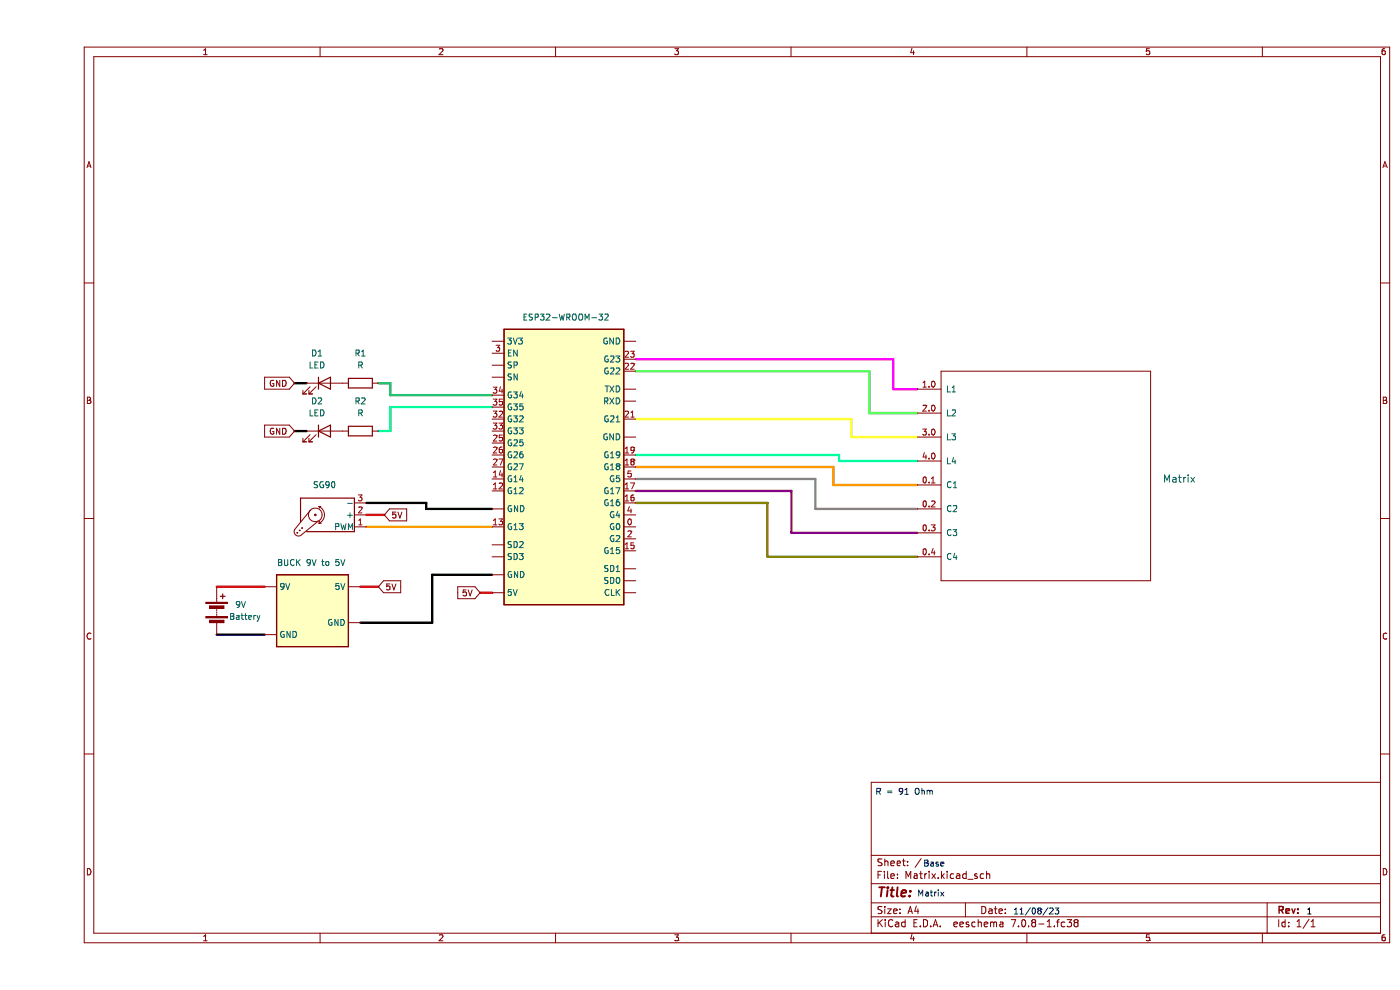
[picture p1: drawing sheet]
(kicad_sch (version 20230121) (generator eeschema)

 (paper "A4")

 (lib_symbols
  (symbol "Device:Battery" (pin_numbers hide) (pin_names (offset 0) hide) (in_bom yes) (on_board yes)
   (property "Reference" "9V" (at 3.81 1.8415 0) (effects (font (size 1.27 1.27)) (justify left)))
   (property "Value" "Battery" (at 3.81 -0.6985 0) (effects (font (size 1.27 1.27)) (justify left)))
   (property "Footprint" "" (at 0 1.524 90) (effects (font (size 1.27 1.27)) hide))
   (property "Datasheet" "~" (at 0 1.524 90) (effects (font (size 1.27 1.27)) hide))
   (symbol "Battery_0_1"
    (rectangle (start -2.286 -1.27) (end 2.286 -1.524) (stroke (width 0) (type default)) (fill (type outline)))
    (rectangle (start -2.286 1.778) (end 2.286 1.524) (stroke (width 0) (type default)) (fill (type outline)))
    (rectangle (start -1.524 -2.032) (end 1.524 -2.54) (stroke (width 0) (type default)) (fill (type outline)))
    (rectangle (start -1.524 1.016) (end 1.524 0.508) (stroke (width 0) (type default)) (fill (type outline)))
    (polyline (pts (xy 0 -1.016) (xy 0 -0.762)) (stroke (width 0) (type default)) (fill (type none)))
    (polyline (pts (xy 0 -0.508) (xy 0 -0.254)) (stroke (width 0) (type default)) (fill (type none)))
    (polyline (pts (xy 0 0) (xy 0 0.254)) (stroke (width 0) (type default)) (fill (type none)))
    (polyline (pts (xy 0 1.778) (xy 0 2.54)) (stroke (width 0) (type default)) (fill (type none)))
    (polyline (pts (xy 0.762 3.048) (xy 1.778 3.048)) (stroke (width 0.254) (type default)) (fill (type none)))
    (polyline (pts (xy 1.27 3.556) (xy 1.27 2.54)) (stroke (width 0.254) (type default)) (fill (type none))))
   (symbol "Battery_1_1"
    (pin passive line (at 0 5.08 270) (length 2.54) (name "+" (effects (font (size 1.27 1.27)))) (number "1" (effects (font (size 1.27 1.27)))))
    (pin passive line (at 0 -5.08 90) (length 2.54) (name "-" (effects (font (size 1.27 1.27)))) (number "2" (effects (font (size 1.27 1.27)))))))
  (symbol "Device:LED" (pin_numbers hide) (pin_names (offset 1.016) hide) (in_bom yes) (on_board yes)
   (property "Reference" "D" (at 0 2.54 0) (effects (font (size 1.27 1.27))))
   (property "Value" "LED" (at 0 -2.54 0) (effects (font (size 1.27 1.27))))
   (property "Footprint" "" (at 0 0 0) (effects (font (size 1.27 1.27)) hide))
   (property "Datasheet" "~" (at 0 0 0) (effects (font (size 1.27 1.27)) hide))
   (symbol "LED_0_1"
    (polyline (pts (xy -1.27 -1.27) (xy -1.27 1.27)) (stroke (width 0.254) (type default)) (fill (type none)))
    (polyline (pts (xy -1.27 0) (xy 1.27 0)) (stroke (width 0) (type default)) (fill (type none)))
    (polyline (pts (xy 1.27 -1.27) (xy 1.27 1.27) (xy -1.27 0) (xy 1.27 -1.27)) (stroke (width 0.254) (type default)) (fill (type none)))
    (polyline (pts (xy -3.048 -0.762) (xy -4.572 -2.286) (xy -3.81 -2.286) (xy -4.572 -2.286) (xy -4.572 -1.524)) (stroke (width 0) (type default)) (fill (type none)))
    (polyline (pts (xy -1.778 -0.762) (xy -3.302 -2.286) (xy -2.54 -2.286) (xy -3.302 -2.286) (xy -3.302 -1.524)) (stroke (width 0) (type default)) (fill (type none))))
   (symbol "LED_1_1"
    (pin passive line (at -3.81 0 0) (length 2.54) (name "K" (effects (font (size 1.27 1.27)))) (number "1" (effects (font (size 1.27 1.27)))))
    (pin passive line (at 3.81 0 180) (length 2.54) (name "A" (effects (font (size 1.27 1.27)))) (number "2" (effects (font (size 1.27 1.27)))))))
  (symbol "Device:R" (pin_numbers hide) (pin_names (offset 0)) (in_bom yes) (on_board yes)
   (property "Reference" "R" (at 2.032 0 90) (effects (font (size 1.27 1.27))))
   (property "Value" "R" (at 0 0 90) (effects (font (size 1.27 1.27))))
   (property "Footprint" "" (at -1.778 0 90) (effects (font (size 1.27 1.27)) hide))
   (property "Datasheet" "~" (at 0 0 0) (effects (font (size 1.27 1.27)) hide))
   (symbol "R_0_1"
    (rectangle (start -1.016 -2.54) (end 1.016 2.54) (stroke (width 0.254) (type default)) (fill (type none))))
   (symbol "R_1_1"
    (pin passive line (at 0 3.81 270) (length 1.27) (name "~" (effects (font (size 1.27 1.27)))) (number "1" (effects (font (size 1.27 1.27)))))
    (pin passive line (at 0 -3.81 90) (length 1.27) (name "~" (effects (font (size 1.27 1.27)))) (number "2" (effects (font (size 1.27 1.27)))))))
  (symbol "Driver_LED:HV9967BK7-G" (in_bom yes) (on_board yes)
   (property "Reference" "U3" (at 2.1941 12.7 0) (effects (font (size 1.27 1.27)) (justify left)))
   (property "Value" "BUCK 9V to 5V" (at 2.1941 10.16 0) (effects (font (size 1.27 1.27)) (justify left)))
   (property "Footprint" "" (at 0 17.78 0) (effects (font (size 1.27 1.27)) hide))
   (property "Datasheet" "" (at 0 16.51 0) (effects (font (size 1.27 1.27)) hide))
   (symbol "HV9967BK7-G_0_1"
    (rectangle (start -7.62 7.62) (end 7.62 -7.62) (stroke (width 0.254) (type default)) (fill (type background))))
   (symbol "HV9967BK7-G_1_1"
    (pin power_out line (at 10.16 5.08 180) (length 2.54) (name "5V" (effects (font (size 1.27 1.27)))) (number "" (effects (font (size 1.27 1.27)))))
    (pin power_in line (at -10.16 5.08 0) (length 2.54) (name "9V" (effects (font (size 1.27 1.27)))) (number "" (effects (font (size 1.27 1.27)))))
    (pin bidirectional line (at -10.16 -5.08 0) (length 2.54) (name "GND" (effects (font (size 1.27 1.27)))) (number "" (effects (font (size 1.27 1.27)))))
    (pin bidirectional line (at 10.16 -2.54 180) (length 2.54) (name "GND" (effects (font (size 1.27 1.27)))) (number "" (effects (font (size 1.27 1.27)))))))
  (symbol "Motor:Motor_Servo" (pin_names (offset 0.0254)) (in_bom yes) (on_board yes)
   (property "Reference" "M" (at -5.08 4.445 0) (effects (font (size 1.27 1.27)) (justify left)))
   (property "Value" "Motor_Servo" (at -5.08 -4.064 0) (effects (font (size 1.27 1.27)) (justify left top)))
   (property "Footprint" "" (at 0 -4.826 0) (effects (font (size 1.27 1.27)) hide))
   (property "Datasheet" "http://forums.parallax.com/uploads/attachments/46831/74481.png" (at 0 -4.826 0) (effects (font (size 1.27 1.27)) hide))
   (symbol "Motor_Servo_0_1"
    (polyline (pts (xy 2.413 -1.778) (xy 2.032 -1.778)) (stroke (width 0) (type default)) (fill (type none)))
    (polyline (pts (xy 2.413 -1.778) (xy 2.286 -1.397)) (stroke (width 0) (type default)) (fill (type none)))
    (polyline (pts (xy 2.413 1.778) (xy 1.905 1.778)) (stroke (width 0) (type default)) (fill (type none)))
    (polyline (pts (xy 2.413 1.778) (xy 2.286 1.397)) (stroke (width 0) (type default)) (fill (type none)))
    (polyline (pts (xy 6.35 4.445) (xy 2.54 1.27)) (stroke (width 0) (type default)) (fill (type none)))
    (polyline (pts (xy 7.62 3.175) (xy 4.191 -1.016)) (stroke (width 0) (type default)) (fill (type none)))
    (polyline (pts (xy 5.08 3.556) (xy -5.08 3.556) (xy -5.08 -3.556) (xy 6.35 -3.556) (xy 6.35 1.524)) (stroke (width 0.254) (type default)) (fill (type none)))
    (arc (start 2.413 1.778) (mid 1.2406 0) (end 2.413 -1.778) (stroke (width 0) (type default)) (fill (type none)))
    (circle (center 3.175 0) (radius 0.1778) (stroke (width 0) (type default)) (fill (type none)))
    (circle (center 3.175 0) (radius 1.4224) (stroke (width 0) (type default)) (fill (type none)))
    (circle (center 5.969 2.794) (radius 0.127) (stroke (width 0) (type default)) (fill (type none)))
    (circle (center 6.477 3.302) (radius 0.127) (stroke (width 0) (type default)) (fill (type none)))
    (circle (center 6.985 3.81) (radius 0.127) (stroke (width 0) (type default)) (fill (type none)))
    (arc (start 7.62 3.175) (mid 7.4485 4.2735) (end 6.35 4.445) (stroke (width 0) (type default)) (fill (type none))))
   (symbol "Motor_Servo_1_1"
    (pin passive line (at -7.62 2.54 0) (length 2.54) (name "PWM" (effects (font (size 1.27 1.27)))) (number "1" (effects (font (size 1.27 1.27)))))
    (pin passive line (at -7.62 0 0) (length 2.54) (name "+" (effects (font (size 1.27 1.27)))) (number "2" (effects (font (size 1.27 1.27)))))
    (pin passive line (at -7.62 -2.54 0) (length 2.54) (name "-" (effects (font (size 1.27 1.27)))) (number "3" (effects (font (size 1.27 1.27)))))))
  (symbol "RC522:RC522" (pin_names (offset 1.016)) (in_bom yes) (on_board yes)
   (property "Reference" "RFID1" (at -12.7 -17.78 90) (effects (font (size 1.524 1.524)) (justify right) hide))
   (property "Value" "Matrix" (at -15.24 -17.78 90) (effects (font (size 1.524 1.524)) (justify right)))
   (property "Footprint" "" (at 0 0 0) (effects (font (size 1.524 1.524)) hide))
   (property "Datasheet" "" (at 0 0 0) (effects (font (size 1.524 1.524)) hide))
   (symbol "RC522_0_1"
    (rectangle (start -36.83 30.48) (end 7.62 -13.97) (stroke (width 0) (type solid)) (fill (type none))))
   (symbol "RC522_1_1"
    (pin bidirectional line (at -16.51 35.56 270) (length 5.08) (name "C1" (effects (font (size 1.27 1.27)))) (number "0.1" (effects (font (size 1.27 1.27)))))
    (pin bidirectional line (at -21.59 35.56 270) (length 5.08) (name "C2" (effects (font (size 1.27 1.27)))) (number "0.2" (effects (font (size 1.27 1.27)))))
    (pin bidirectional line (at -26.67 35.56 270) (length 5.08) (name "C3" (effects (font (size 1.27 1.27)))) (number "0.3" (effects (font (size 1.27 1.27)))))
    (pin bidirectional line (at -31.75 35.56 270) (length 5.08) (name "C4" (effects (font (size 1.27 1.27)))) (number "0.4" (effects (font (size 1.27 1.27)))))
    (pin bidirectional line (at 3.81 35.56 270) (length 5.08) (name "L1" (effects (font (size 1.27 1.27)))) (number "1.0" (effects (font (size 1.27 1.27)))))
    (pin bidirectional line (at -1.27 35.56 270) (length 5.08) (name "L2" (effects (font (size 1.27 1.27)))) (number "2.0" (effects (font (size 1.27 1.27)))))
    (pin bidirectional line (at -6.35 35.56 270) (length 5.08) (name "L3" (effects (font (size 1.27 1.27)))) (number "3.0" (effects (font (size 1.27 1.27)))))
    (pin bidirectional line (at -11.43 35.56 270) (length 5.08) (name "L4" (effects (font (size 1.27 1.27)))) (number "4.0" (effects (font (size 1.27 1.27)))))))
  (symbol "RF_Module:ESP32-WROOM-32" (in_bom yes) (on_board yes)
   (property "Reference" "U1" (at -1.27 30.48 0) (effects (font (size 1.27 1.27)) (justify left)))
   (property "Value" "ESP32-WROOM-32" (at -8.89 27.94 0) (effects (font (size 1.27 1.27)) (justify left)))
   (property "Footprint" "RF_Module:ESP32-WROOM-32" (at -1.27 -44.45 0) (effects (font (size 1.27 1.27)) hide))
   (property "Datasheet" "https://www.espressif.com/sites/default/files/documentation/esp32-wroom-32_datasheet_en.pdf" (at -5.08 43.18 0) (effects (font (size 1.27 1.27)) hide))
   (symbol "ESP32-WROOM-32_0_1"
    (rectangle (start -12.7 25.4) (end 12.7 -33.02) (stroke (width 0.254) (type default)) (fill (type background))))
   (symbol "ESP32-WROOM-32_1_1"
    (pin bidirectional line (at -15.24 22.86 0) (length 2.54) (name "3V3" (effects (font (size 1.27 1.27)))) (number "" (effects (font (size 1.27 1.27)))))
    (pin bidirectional line (at -15.24 -30.48 0) (length 2.54) (name "5V" (effects (font (size 1.27 1.27)))) (number "" (effects (font (size 1.27 1.27)))))
    (pin bidirectional line (at 15.24 -30.48 180) (length 2.54) (name "CLK" (effects (font (size 1.27 1.27)))) (number "" (effects (font (size 1.27 1.27)))))
    (pin bidirectional line (at -15.24 -26.67 0) (length 2.54) (name "GND" (effects (font (size 1.27 1.27)))) (number "" (effects (font (size 1.27 1.27)))))
    (pin bidirectional line (at -15.24 -12.7 0) (length 2.54) (name "GND" (effects (font (size 1.27 1.27)))) (number "" (effects (font (size 1.27 1.27)))))
    (pin bidirectional line (at 15.24 2.54 180) (length 2.54) (name "GND" (effects (font (size 1.27 1.27)))) (number "" (effects (font (size 1.27 1.27)))))
    (pin bidirectional line (at 15.24 22.86 180) (length 2.54) (name "GND" (effects (font (size 1.27 1.27)))) (number "" (effects (font (size 1.27 1.27)))))
    (pin bidirectional line (at 15.24 10.16 180) (length 2.54) (name "RXD" (effects (font (size 1.27 1.27)))) (number "" (effects (font (size 1.27 1.27)))))
    (pin bidirectional line (at 15.24 -27.94 180) (length 2.54) (name "SD0" (effects (font (size 1.27 1.27)))) (number "" (effects (font (size 1.27 1.27)))))
    (pin bidirectional line (at 15.24 -25.4 180) (length 2.54) (name "SD1" (effects (font (size 1.27 1.27)))) (number "" (effects (font (size 1.27 1.27)))))
    (pin bidirectional line (at -15.24 -20.32 0) (length 2.54) (name "SD2" (effects (font (size 1.27 1.27)))) (number "" (effects (font (size 1.27 1.27)))))
    (pin bidirectional line (at -15.24 -22.86 0) (length 2.54) (name "SD3" (effects (font (size 1.27 1.27)))) (number "" (effects (font (size 1.27 1.27)))))
    (pin input line (at -15.24 15.24 0) (length 2.54) (name "SN" (effects (font (size 1.27 1.27)))) (number "" (effects (font (size 1.27 1.27)))))
    (pin input line (at -15.24 17.78 0) (length 2.54) (name "SP" (effects (font (size 1.27 1.27)))) (number "" (effects (font (size 1.27 1.27)))))
    (pin bidirectional line (at 15.24 12.7 180) (length 2.54) (name "TXD" (effects (font (size 1.27 1.27)))) (number "" (effects (font (size 1.27 1.27)))))
    (pin bidirectional line (at 15.24 -16.51 180) (length 2.54) (name "G0" (effects (font (size 1.27 1.27)))) (number "0" (effects (font (size 1.27 1.27)))))
    (pin bidirectional line (at -15.24 -8.89 0) (length 2.54) (name "G12" (effects (font (size 1.27 1.27)))) (number "12" (effects (font (size 1.27 1.27)))))
    (pin bidirectional line (at -15.24 -16.51 0) (length 2.54) (name "G13" (effects (font (size 1.27 1.27)))) (number "13" (effects (font (size 1.27 1.27)))))
    (pin bidirectional line (at -15.24 -6.35 0) (length 2.54) (name "G14" (effects (font (size 1.27 1.27)))) (number "14" (effects (font (size 1.27 1.27)))))
    (pin bidirectional line (at 15.24 -21.59 180) (length 2.54) (name "G15" (effects (font (size 1.27 1.27)))) (number "15" (effects (font (size 1.27 1.27)))))
    (pin bidirectional line (at 15.24 -11.43 180) (length 2.54) (name "G16" (effects (font (size 1.27 1.27)))) (number "16" (effects (font (size 1.27 1.27)))))
    (pin bidirectional line (at 15.24 -8.89 180) (length 2.54) (name "G17" (effects (font (size 1.27 1.27)))) (number "17" (effects (font (size 1.27 1.27)))))
    (pin bidirectional line (at 15.24 -3.81 180) (length 2.54) (name "G18" (effects (font (size 1.27 1.27)))) (number "18" (effects (font (size 1.27 1.27)))))
    (pin bidirectional line (at 15.24 -1.27 180) (length 2.54) (name "G19" (effects (font (size 1.27 1.27)))) (number "19" (effects (font (size 1.27 1.27)))))
    (pin bidirectional line (at 15.24 -19.05 180) (length 2.54) (name "G2" (effects (font (size 1.27 1.27)))) (number "2" (effects (font (size 1.27 1.27)))))
    (pin bidirectional line (at 15.24 6.35 180) (length 2.54) (name "G21" (effects (font (size 1.27 1.27)))) (number "21" (effects (font (size 1.27 1.27)))))
    (pin bidirectional line (at 15.24 16.51 180) (length 2.54) (name "G22" (effects (font (size 1.27 1.27)))) (number "22" (effects (font (size 1.27 1.27)))))
    (pin bidirectional line (at 15.24 19.05 180) (length 2.54) (name "G23" (effects (font (size 1.27 1.27)))) (number "23" (effects (font (size 1.27 1.27)))))
    (pin bidirectional line (at -15.24 1.27 0) (length 2.54) (name "G25" (effects (font (size 1.27 1.27)))) (number "25" (effects (font (size 1.27 1.27)))))
    (pin bidirectional line (at -15.24 -1.27 0) (length 2.54) (name "G26" (effects (font (size 1.27 1.27)))) (number "26" (effects (font (size 1.27 1.27)))))
    (pin bidirectional line (at -15.24 -3.81 0) (length 2.54) (name "G27" (effects (font (size 1.27 1.27)))) (number "27" (effects (font (size 1.27 1.27)))))
    (pin input line (at -15.24 20.32 0) (length 2.54) (name "EN" (effects (font (size 1.27 1.27)))) (number "3" (effects (font (size 1.27 1.27)))))
    (pin bidirectional line (at -15.24 6.35 0) (length 2.54) (name "G32" (effects (font (size 1.27 1.27)))) (number "32" (effects (font (size 1.27 1.27)))))
    (pin bidirectional line (at -15.24 3.81 0) (length 2.54) (name "G33" (effects (font (size 1.27 1.27)))) (number "33" (effects (font (size 1.27 1.27)))))
    (pin input line (at -15.24 11.43 0) (length 2.54) (name "G34" (effects (font (size 1.27 1.27)))) (number "34" (effects (font (size 1.27 1.27)))))
    (pin input line (at -15.24 8.89 0) (length 2.54) (name "G35" (effects (font (size 1.27 1.27)))) (number "35" (effects (font (size 1.27 1.27)))))
    (pin bidirectional line (at 15.24 -13.97 180) (length 2.54) (name "G4" (effects (font (size 1.27 1.27)))) (number "4" (effects (font (size 1.27 1.27)))))
    (pin bidirectional line (at 15.24 -6.35 180) (length 2.54) (name "G5" (effects (font (size 1.27 1.27)))) (number "5" (effects (font (size 1.27 1.27))))))))


 (wire (pts (xy 172.72 92.71) (xy 186.69 92.71)) (stroke (width 0.5) (type solid) (color 255 255 0 1)))
 (wire (pts (xy 72.39 81.28) (xy 74.93 81.28)) (stroke (width 0.5) (type solid) (color 0 194 0 1)))
 (wire (pts (xy 127 101.6) (xy 165.1 101.6)) (stroke (width 0.5) (type solid) (color 132 132 132 1)))
 (wire (pts (xy 74.93 81.28) (xy 74.93 83.82)) (stroke (width 0.5) (type solid) (color 0 194 0 1)))
 (wire (pts (xy 168.91 99.06) (xy 168.91 102.87)) (stroke (width 0.5) (type solid) (color 255 153 0 1)))
 (wire (pts (xy 154.94 106.68) (xy 154.94 118.11)) (stroke (width 0.5) (type solid) (color 132 132 0 1)))
 (wire (pts (xy 127 96.52) (xy 170.18 96.52)) (stroke (width 0.5) (type solid) (color 0 255 255 1)))
 (wire (pts (xy 82.55 107.95) (xy 96.52 107.95)) (stroke (width 0.5) (type solid) (color 0 0 0 1)))
 (wire (pts (xy 181.61 76.2) (xy 127 76.2)) (stroke (width 0.5) (type solid) (color 255 0 255 1)))
 (wire (pts (xy 54.61 91.44) (xy 57.15 91.44)) (stroke (width 0.5) (type solid) (color 0 0 0 1)))
 (wire (pts (xy 72.39 124.46) (xy 68.58 124.46)) (stroke (width 0.5) (type solid) (color 255 0 0 1)))
 (wire (pts (xy 170.18 97.79) (xy 186.69 97.79)) (stroke (width 0.5) (type solid) (color 0 255 255 1)))
 (wire (pts (xy 54.61 81.28) (xy 57.15 81.28)) (stroke (width 0.5) (type solid) (color 0 0 0 1)))
 (wire (pts (xy 170.18 96.52) (xy 170.18 97.79)) (stroke (width 0.5) (type solid) (color 0 255 255 1)))
 (wire (pts (xy 74.93 86.36) (xy 96.52 86.36)) (stroke (width 0.5) (type solid) (color 0 194 194 1)))
 (wire (pts (xy 127 106.68) (xy 154.94 106.68)) (stroke (width 0.5) (type solid) (color 132 132 0 1)))
 (wire (pts (xy 165.1 107.95) (xy 186.69 107.95)) (stroke (width 0.5) (type solid) (color 132 132 132 1)))
 (wire (pts (xy 172.72 88.9) (xy 172.72 92.71)) (stroke (width 0.5) (type solid) (color 255 255 0 1)))
 (wire (pts (xy 74.93 91.44) (xy 74.93 86.36)) (stroke (width 0.5) (type solid) (color 0 194 194 1)))
 (wire (pts (xy 69.85 106.68) (xy 82.55 106.68)) (stroke (width 0.5) (type solid) (color 0 0 0 1)))
 (wire (pts (xy 176.53 87.63) (xy 186.69 87.63)) (stroke (width 0.5) (type solid) (color 0 255 0 1)))
 (wire (pts (xy 83.82 132.08) (xy 83.82 121.92)) (stroke (width 0.5) (type solid) (color 0 0 0 1)))
 (wire (pts (xy 181.61 82.55) (xy 181.61 76.2)) (stroke (width 0.5) (type solid) (color 255 0 255 1)))
 (wire (pts (xy 127 99.06) (xy 168.91 99.06)) (stroke (width 0.5) (type solid) (color 255 153 0 1)))
 (wire (pts (xy 160.02 104.14) (xy 160.02 113.03)) (stroke (width 0.5) (type solid) (color 132 0 132 1)))
 (wire (pts (xy 186.69 82.55) (xy 181.61 82.55)) (stroke (width 0.5) (type solid) (color 255 0 255 1)))
 (wire (pts (xy 73.66 109.22) (xy 69.85 109.22)) (stroke (width 0.5) (type solid) (color 255 0 0 1)))
 (wire (pts (xy 154.94 118.11) (xy 186.69 118.11)) (stroke (width 0.5) (type solid) (color 132 132 0 1)))
 (wire (pts (xy 168.91 102.87) (xy 186.69 102.87)) (stroke (width 0.5) (type solid) (color 255 153 0 1)))
 (wire (pts (xy 93.98 125.73) (xy 96.52 125.73)) (stroke (width 0.5) (type solid) (color 255 0 0 1)))
 (wire (pts (xy 69.85 111.76) (xy 96.52 111.76)) (stroke (width 0.5) (type solid) (color 255 153 0 1)))
 (wire (pts (xy 160.02 113.03) (xy 186.69 113.03)) (stroke (width 0.5) (type solid) (color 132 0 132 1)))
 (wire (pts (xy 74.93 83.82) (xy 96.52 83.82)) (stroke (width 0.5) (type solid) (color 0 194 0 1)))
 (wire (pts (xy 176.53 78.74) (xy 127 78.74)) (stroke (width 0.5) (type solid) (color 0 255 0 1)))
 (wire (pts (xy 38.1 124.46) (xy 48.26 124.46)) (stroke (width 0.5) (type solid) (color 255 0 0 1)))
 (wire (pts (xy 127 88.9) (xy 172.72 88.9)) (stroke (width 0.5) (type solid) (color 255 255 0 1)))
 (wire (pts (xy 68.58 132.08) (xy 83.82 132.08)) (stroke (width 0.5) (type solid) (color 0 0 0 1)))
 (wire (pts (xy 165.1 101.6) (xy 165.1 107.95)) (stroke (width 0.5) (type solid) (color 132 132 132 1)))
 (wire (pts (xy 38.1 134.62) (xy 48.26 134.62)) (stroke (width 0.5) (type solid) (color 0 0 0 1)))
 (wire (pts (xy 83.82 121.92) (xy 96.52 121.92)) (stroke (width 0.5) (type solid) (color 0 0 0 1)))
 (wire (pts (xy 74.93 91.44) (xy 72.39 91.44)) (stroke (width 0.5) (type solid) (color 0 194 194 1)))
 (wire (pts (xy 82.55 106.68) (xy 82.55 107.95)) (stroke (width 0.5) (type solid) (color 0 0 0 1)))
 (wire (pts (xy 127 104.14) (xy 160.02 104.14)) (stroke (width 0.5) (type solid) (color 132 0 132 1)))
 (wire (pts (xy 176.53 87.63) (xy 176.53 78.74)) (stroke (width 0.5) (type solid) (color 0 255 0 1)))

 (text "1" (at 269.24 194.31 0) (effects (font (size 1.27 1.27) (color 0 0 0 1)) (justify left bottom)))
 (text "R = 91 Ohm" (at 177.8 168.91 0) (effects (font (size 1.27 1.27)) (justify left bottom)))
 (text "11/08/23" (at 207.01 194.31 0) (effects (font (size 1.27 1.27)) (justify left bottom)))
 (text "Base" (at 187.96 184.15 0) (effects (font (size 1.27 1.27)) (justify left bottom)))
 (text "Matrix" (at 186.69 190.5 0) (effects (font (size 1.27 1.27)) (justify left bottom)))

 (global_label "5V" (shape input) (at 93.98 125.73 180) (fields_autoplaced) (effects (font (size 1.27 1.27)) (justify right))
  (property "Intersheetrefs" "${INTERSHEET_REFS}" (at 88.6967 125.73 0) (effects (font (size 1.27 1.27)) (justify right) hide)))
 (global_label "5V" (shape input) (at 72.39 124.46 0) (fields_autoplaced) (effects (font (size 1.27 1.27)) (justify left))
  (property "Intersheetrefs" "${INTERSHEET_REFS}" (at 77.6733 124.46 0) (effects (font (size 1.27 1.27)) (justify left) hide)))
 (global_label "GND" (shape input) (at 54.61 81.28 180) (fields_autoplaced) (effects (font (size 1.27 1.27)) (justify right))
  (property "Intersheetrefs" "${INTERSHEET_REFS}" (at 47.7543 81.28 0) (effects (font (size 1.27 1.27)) (justify right) hide)))
 (global_label "GND" (shape input) (at 54.61 91.44 180) (fields_autoplaced) (effects (font (size 1.27 1.27)) (justify right))
  (property "Intersheetrefs" "${INTERSHEET_REFS}" (at 47.7543 91.44 0) (effects (font (size 1.27 1.27)) (justify right) hide)))
 (global_label "5V" (shape input) (at 73.66 109.22 0) (fields_autoplaced) (effects (font (size 1.27 1.27)) (justify left))
  (property "Intersheetrefs" "${INTERSHEET_REFS}" (at 78.9433 109.22 0) (effects (font (size 1.27 1.27)) (justify left) hide)))

 (symbol (lib_id "Device:LED") (at 60.96 81.28 0) (unit 1) (in_bom yes) (on_board yes) (dnp no) (fields_autoplaced)
  (property "Reference" "D1" (at 59.3725 74.93 0) (effects (font (size 1.27 1.27))))
  (property "Value" "LED" (at 59.3725 77.47 0) (effects (font (size 1.27 1.27))))
  (property "Footprint" "" (at 60.96 81.28 0) (effects (font (size 1.27 1.27)) hide))
  (property "Datasheet" "~" (at 60.96 81.28 0) (effects (font (size 1.27 1.27)) hide)) (pin "1") (pin "2"))

 (symbol (lib_id "RF_Module:ESP32-WROOM-32") (at 111.76 95.25 0) (unit 1) (in_bom yes) (on_board yes) (dnp no) (fields_autoplaced)
  (property "Reference" "U1" (at 110.49 64.77 0) (effects (font (size 1.27 1.27)) (justify left) hide))
  (property "Value" "ESP32-WROOM-32" (at 102.87 67.31 0) (effects (font (size 1.27 1.27)) (justify left)))
  (property "Footprint" "RF_Module:ESP32-WROOM-32" (at 110.49 139.7 0) (effects (font (size 1.27 1.27)) hide))
  (property "Datasheet" "https://www.espressif.com/sites/default/files/documentation/esp32-wroom-32_datasheet_en.pdf" (at 106.68 52.07 0) (effects (font (size 1.27 1.27)) hide))
  (pin "")
  (pin "")
  (pin "")
  (pin "")
  (pin "")
  (pin "")
  (pin "")
  (pin "")
  (pin "")
  (pin "")
  (pin "")
  (pin "")
  (pin "")
  (pin "")
  (pin "") (pin "0") (pin "12") (pin "13") (pin "14") (pin "15") (pin "16") (pin "17") (pin "18") (pin "19") (pin "2") (pin "21") (pin "22") (pin "23") (pin "25") (pin "26") (pin "27") (pin "3") (pin "32") (pin "33") (pin "34") (pin "35") (pin "4") (pin "5"))

 (symbol (lib_id "RC522:RC522") (at 222.25 86.36 90) (unit 1) (in_bom yes) (on_board yes) (dnp no)
  (property "Reference" "RFID1" (at 240.03 99.06 90) (effects (font (size 1.524 1.524)) (justify right) hide))
  (property "Value" "Matrix" (at 238.76 101.6 90) (effects (font (size 1.524 1.524)) (justify right)))
  (property "Footprint" "" (at 222.25 86.36 0) (effects (font (size 1.524 1.524)) hide))
  (property "Datasheet" "" (at 222.25 86.36 0) (effects (font (size 1.524 1.524)) hide)) (pin "0.1") (pin "0.2") (pin "0.3") (pin "0.4") (pin "1.0") (pin "2.0") (pin "3.0") (pin "4.0"))

 (symbol (lib_id "Driver_LED:HV9967BK7-G") (at 58.42 129.54 0) (unit 1) (in_bom yes) (on_board yes) (dnp no)
  (property "Reference" "U3" (at 57.15 116.84 0) (effects (font (size 1.27 1.27)) (justify left) hide))
  (property "Value" "BUCK 9V to 5V" (at 50.8 119.38 0) (effects (font (size 1.27 1.27)) (justify left)))
  (property "Footprint" "" (at 58.42 111.76 0) (effects (font (size 1.27 1.27)) hide))
  (property "Datasheet" "" (at 58.42 113.03 0) (effects (font (size 1.27 1.27)) hide))
  (pin "")
  (pin "")
  (pin "")
  (pin ""))

 (symbol (lib_id "Device:Battery") (at 38.1 129.54 0) (unit 1) (in_bom yes) (on_board yes) (dnp no)
  (property "Reference" "9V" (at 41.91 128.27 0) (effects (font (size 1.27 1.27)) (justify left)))
  (property "Value" "Battery" (at 40.64 130.81 0) (effects (font (size 1.27 1.27)) (justify left)))
  (property "Footprint" "" (at 38.1 128.016 90) (effects (font (size 1.27 1.27)) hide))
  (property "Datasheet" "~" (at 38.1 128.016 90) (effects (font (size 1.27 1.27)) hide)) (pin "1") (pin "2"))

 (symbol (lib_id "Device:R") (at 68.58 81.28 90) (unit 1) (in_bom yes) (on_board yes) (dnp no) (fields_autoplaced)
  (property "Reference" "R1" (at 68.58 74.93 90) (effects (font (size 1.27 1.27))))
  (property "Value" "R" (at 68.58 77.47 90) (effects (font (size 1.27 1.27))))
  (property "Footprint" "" (at 68.58 83.058 90) (effects (font (size 1.27 1.27)) hide))
  (property "Datasheet" "~" (at 68.58 81.28 0) (effects (font (size 1.27 1.27)) hide)) (pin "1") (pin "2"))

 (symbol (lib_id "Device:LED") (at 60.96 91.44 0) (unit 1) (in_bom yes) (on_board yes) (dnp no) (fields_autoplaced)
  (property "Reference" "D2" (at 59.3725 85.09 0) (effects (font (size 1.27 1.27))))
  (property "Value" "LED" (at 59.3725 87.63 0) (effects (font (size 1.27 1.27))))
  (property "Footprint" "" (at 60.96 91.44 0) (effects (font (size 1.27 1.27)) hide))
  (property "Datasheet" "~" (at 60.96 91.44 0) (effects (font (size 1.27 1.27)) hide)) (pin "1") (pin "2"))

 (symbol (lib_id "Device:R") (at 68.58 91.44 90) (unit 1) (in_bom yes) (on_board yes) (dnp no) (fields_autoplaced)
  (property "Reference" "R2" (at 68.58 85.09 90) (effects (font (size 1.27 1.27))))
  (property "Value" "R" (at 68.58 87.63 90) (effects (font (size 1.27 1.27))))
  (property "Footprint" "" (at 68.58 93.218 90) (effects (font (size 1.27 1.27)) hide))
  (property "Datasheet" "~" (at 68.58 91.44 0) (effects (font (size 1.27 1.27)) hide)) (pin "1") (pin "2"))

 (symbol (lib_id "Motor:Motor_Servo") (at 62.23 109.22 180) (unit 1) (in_bom yes) (on_board yes) (dnp no) (fields_autoplaced)
  (property "Reference" "M1" (at 60.9711 100.33 0) (effects (font (size 1.27 1.27)) hide))
  (property "Value" "SG90" (at 60.9711 102.87 0) (effects (font (size 1.27 1.27))))
  (property "Footprint" "" (at 62.23 104.394 0) (effects (font (size 1.27 1.27)) hide))
  (property "Datasheet" "http://forums.parallax.com/uploads/attachments/46831/74481.png" (at 62.23 104.394 0) (effects (font (size 1.27 1.27)) hide)) (pin "1") (pin "2") (pin "3"))

 (sheet_instances (path "" (page "1"))))
